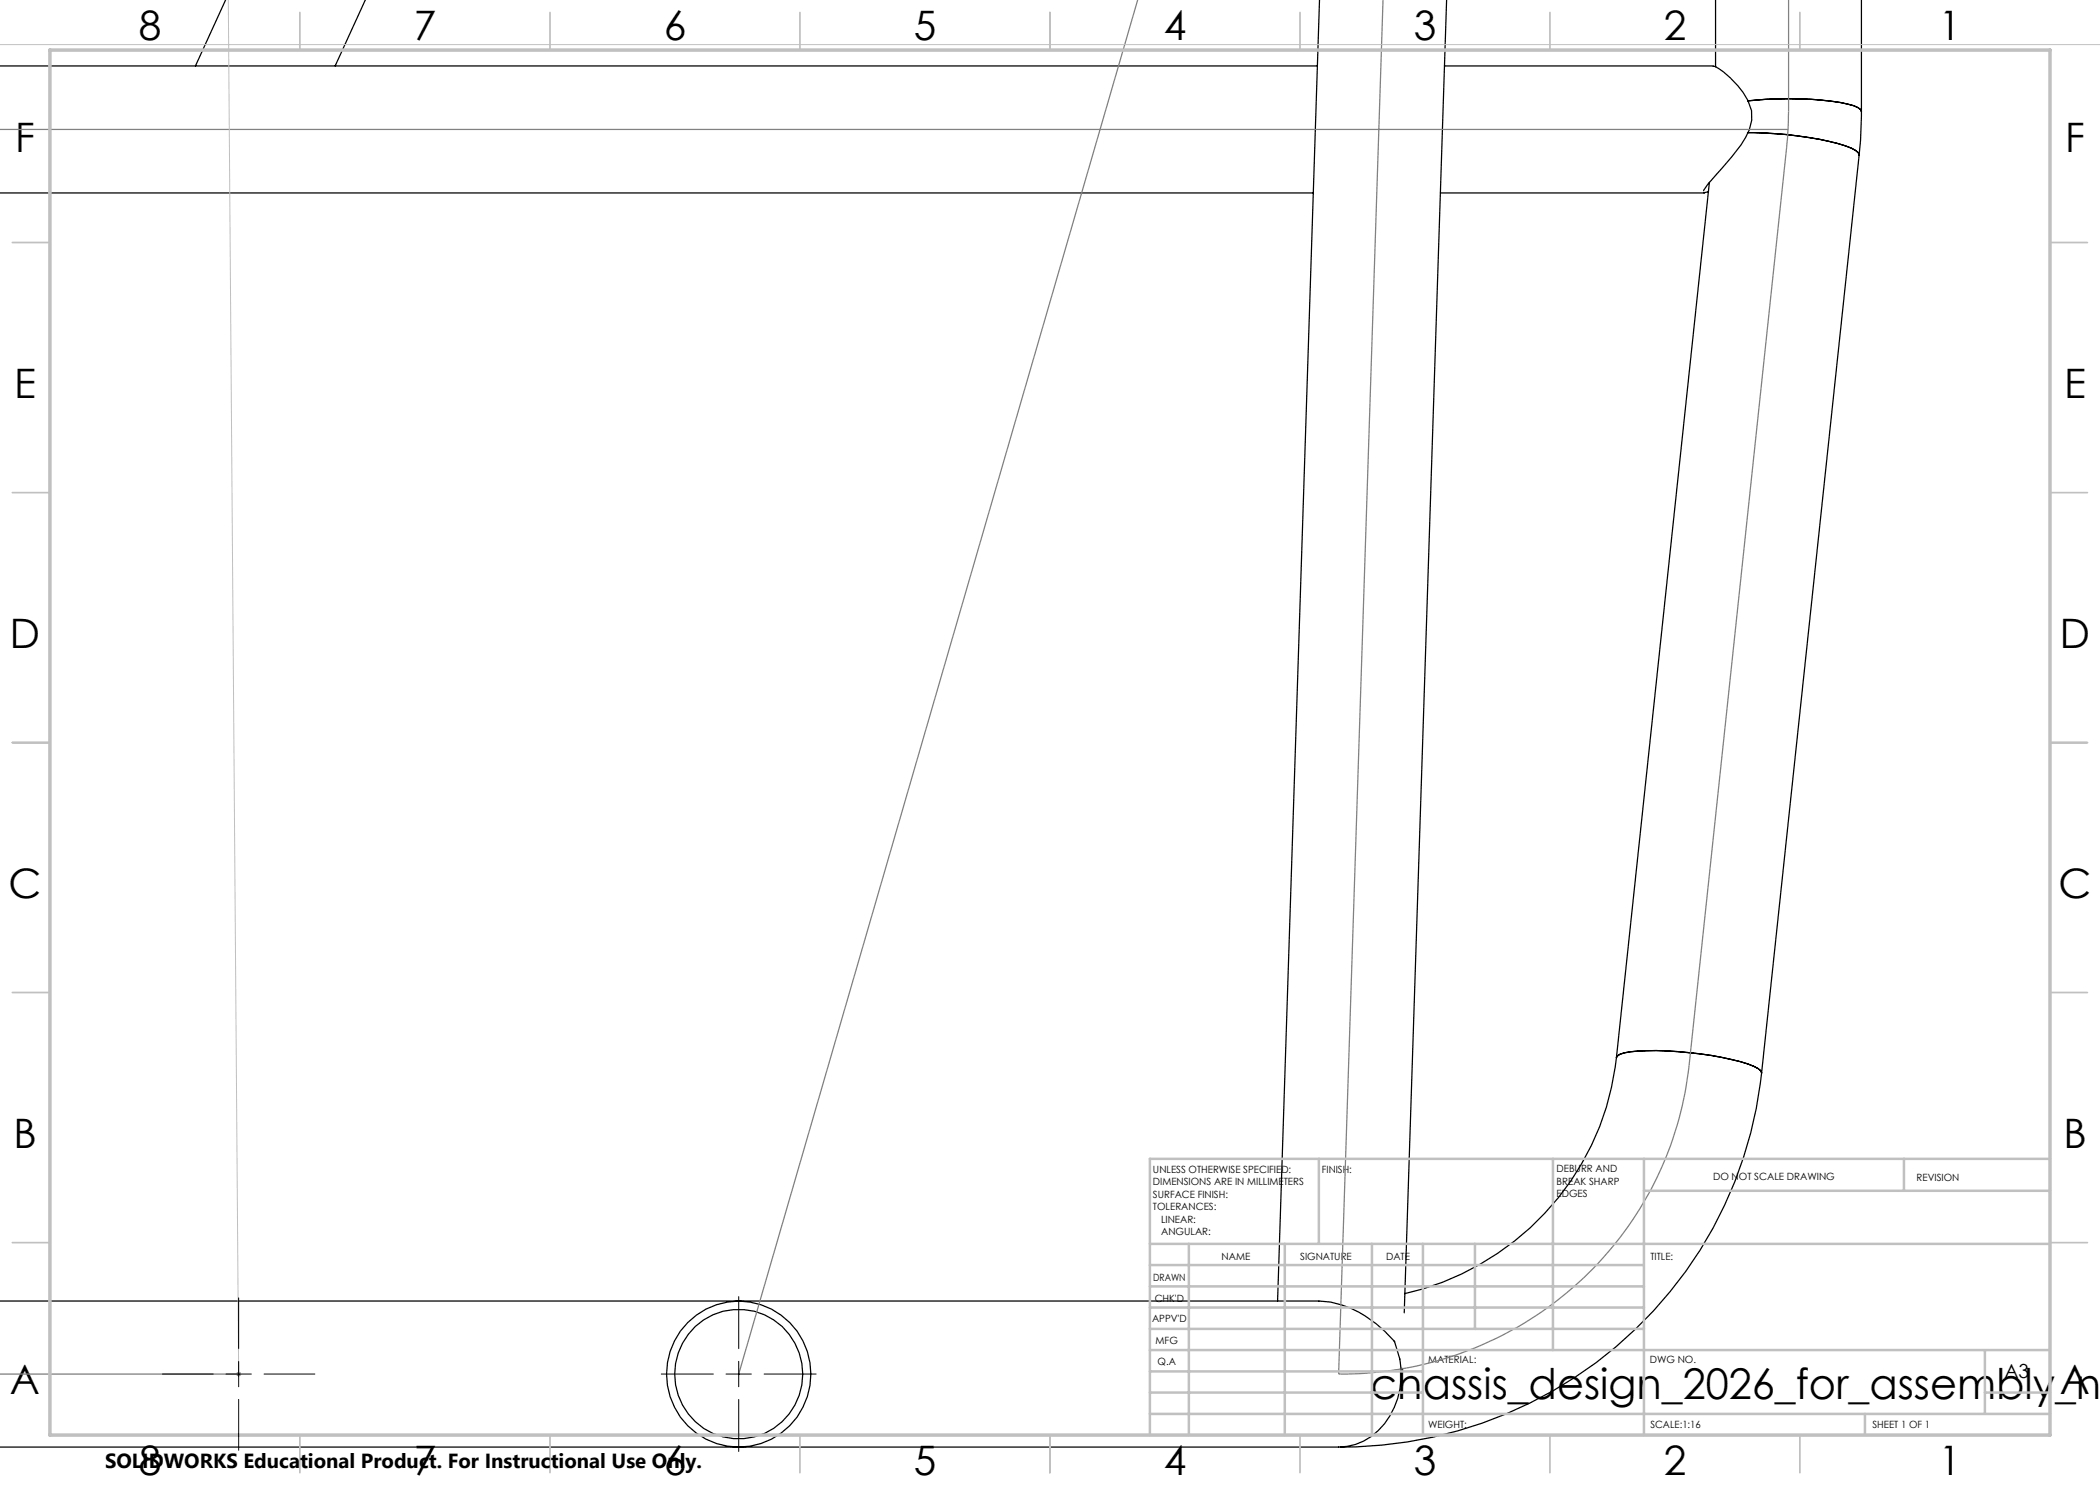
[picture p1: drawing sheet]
<svg xmlns="http://www.w3.org/2000/svg" width="420mm" height="297mm" viewBox="0 0 420 297" stroke-linecap="round" stroke-linejoin="round" font-family="sans-serif">
<g fill="none" stroke="#000" stroke-width=".25">
<path d="M45.1 -.1l-6 13.3M73.1 0l-6.1 13.2M263.9 -.1l-8.4 260.3M289.3 -.1l-8.5 262.7M343.1 -.1v13.5M372.3 -.1v22.4M-.1 13.2h263.6M288.9 13.2h53.8M342.7 13.3a7.5 7.5 0 0 1 3.3 2.3 13.9 13.9 0 0 1 4.3 6.5 9.5 9.5 0 0 1-2.1 6.9l-1.8 2.4-4.8 5.5-.9 1.3M-.1 38.6h262.7M288.1 38.6h52.8M341.7 38.3l-1 .2"/>
<path d="M341.9 36.5l-18.6 175M349.5 26.5a71.3 71.3 0 0 1 19.6 2.7l2 .9 .6 .4 .1 .5M349.5 20.2a69.5 69.5 0 0 1 20 .6l2.1 .7 .5 .4 .2 .4M349.6 26.5a71.3 71.3 0 0 1 19.5 2.7l2 .9 .6 .4 .1 .5M349.6 20.2a69.2 69.2 0 0 1 19.9 .6l2.1 .7 .5 .4 .2 .4M371.8 31l-19.5 183.6M372.3 22.3l-.2 5.7-.3 3M323.3 211.5a54.6 54.6 0 0 1-42.3 47.2M323.3 211.5l.2-.3a7.3 7.3 0 0 1 4.1-1 70 70 0 0 1 22 2.6l2 .9 .5 .4 .2 .5M352.3 214.6a84.2 84.2 0 0 1-84.1 74.8M-.1 260.2h263.9M137.5 264.5a14.5 14.5 0 0 1 18.8-1.4 14.5 14.5 0 0 1 4.3 18.3 14.4 14.4 0 0 1-17.4 7.3 14.4 14.4 0 0 1-9.7-16.1 14.6 14.6 0 0 1 4-8.1z"/>
<path d="M139.1 265.3a12.9 12.9 0 0 1 18.2 .8 12.9 12.9 0 0 1-.9 18.2 12.9 12.9 0 0 1-18.2-.8 12.9 12.9 0 0 1 .9-18.2zM263.8 260.2a19.7 19.7 0 0 1 13.2 6.1l1.9 2M278.8 268.2a15.9 15.9 0 0 1-4.6 19.1 11.1 11.1 0 0 1-6.5 2.1h-267.8M268.2 289.4h.1"/>
</g>
<path d="M47.2 274.8h1M47.4 274.5l.7 .7M47.7 274.3v1M48.1 274.5l-.7 .7" fill="none" stroke="#808080" stroke-width=".2"/>
<path d="M227.5 -.1l-79.8 274.9M276.6 -.1l-8.9 274.9a69.6 69.6 0 0 0 70.1-61.7l19.7-185.4 .2-5.4v-22.4M-.1 25.9h357.7M-.1 274.8h47.8M47.7 274.8h.1" fill="none" stroke="#808080" stroke-width=".25"/>
<path d="M45.7 0l2 274.8M0 8.9h420" fill="none" stroke="#c0c0c0" stroke-width=".2"/>
<g fill="none" stroke="#c0c0c0" stroke-width=".35">
<path d="M60 2.5v7.5M110 2.5v7.5M160 2.5v7.5M210 2.5v7.5M260 2.5v7.5M310 2.5v7.5M360 2.5v7.5M2.5 48.5h7.5M410 48.5h7.5M2.5 98.5h7.5M410 98.5h7.5M2.5 148.5h7.5"/>
<path d="M410 148.5h7.5M2.5 198.5h7.5M410 198.5h7.5M2.5 248.5h7.5M410 248.5h7.5M60 287v7.5M110 287v7.5M160 287v7.5M210 287v7.5M260 287v7.5M310 287v7.5M360 287v7.5"/>
</g>
<g fill="none" stroke="#c0c0c0" stroke-width=".5">
<path d="M263.8 231.8v17M310.6 231.8v38.2M328.8 231.8v55.2M328.8 238.2h81.2M380.8 231.8v6.4M410 231.8h-180v55.2M230 248.8h180M230 257.3h98.8M230 253h98.8M237.8 248.8v38.2M257 248.8v38.2M274.4 248.8v38.2"/>
<path d="M284.6 248.8v38.2M295 248.8v17M230 265.8h98.8M230 261.5h98.8M230 278.5h54.6M230 274.3h54.6M230 270h180M397 278.5h13M397 270v12.8M230 282.8h180M373 282.8v4.2"/>
</g>
<path d="M10 10h400v277h-400z" fill="none" stroke="#c0c0c0" stroke-width=".7"/>
<path d="M47.7 259.6v10.1M147.7 259.3v10.4M32.5 274.8h10.2M45.2 274.8h5.1M47.7 272.3v5.1M47.7 279.9v10.2M52.8 274.8h10.2M132.3 274.8h10.4M145.2 274.8h5.1M147.7 272.3v5.1M147.7 279.9v10.4M152.8 274.8h10.4" fill="none" stroke="#000" stroke-width=".2"/>
<text font-size="8.5" x="274.1" y="279.7">chassis_design_2026_for_assembly_ne</text>
<g font-size="8.1">
<text x="27.7" y="8">8</text>
<text x="82.7" y="8">7</text>
<text x="132.7" y="8">6</text>
<text x="182.7" y="8">5</text>
<text x="232.7" y="8">4</text>
<text x="282.7" y="8">3</text>
<text x="332.7" y="8">2</text>
<text x="387.7" y="8">1</text>
<text x="3" y="30.4">F</text>
<text x="413" y="30.4">F</text>
<text x="2.8" y="79.6">E</text>
<text x="412.8" y="79.6">E</text>
<text x="2" y="129.6">D</text>
<text x="412" y="129.6">D</text>
<text x="1.7" y="179.6">C</text>
<text x="411.7" y="179.6">C</text>
<text x="2.7" y="229.6">B</text>
<text x="412.7" y="229.6">B</text>
<text x="2" y="278.9">A</text>
<text x="412" y="278.9">A</text>
<text x="27.7" y="295">8</text>
<text x="82.7" y="295">7</text>
<text x="132.7" y="295">6</text>
<text x="182.7" y="295">5</text>
<text x="232.7" y="295">4</text>
<text x="282.7" y="295">3</text>
<text x="332.7" y="295">2</text>
<text x="387.7" y="295">1</text>
</g>
<text font-size="4.1" x="21" y="293.7">SOLIDWORKS Educational Product. For Instructional Use Only.</text>
<text font-size="3.9" x="400.9" y="275.5">A3</text>
<g font-size="2">
<text x="230.6" y="234.6">UNLESS OTHERWISE SPECIFIED:</text>
<text x="230.6" y="237.1">DIMENSIONS ARE IN MILLIMETERS</text>
<text x="230.6" y="239.6">SURFACE FINISH:</text>
<text x="264.4" y="234.6">FINISH:</text>
<text x="311.3" y="234.5">DEBURR AND</text>
<text x="311.3" y="237">BREAK SHARP</text>
<text x="311.3" y="239.5">EDGES</text>
<text x="342.6" y="236">DO NOT SCALE DRAWING</text>
<text x="383.3" y="236.2">REVISION</text>
<text x="230.6" y="242.1">TOLERANCES:</text>
<text x="232.2" y="244.6">LINEAR:</text>
<text x="232.2" y="247.1">ANGULAR:</text>
<text x="244.3" y="252">NAME</text>
<text x="260" y="251.9">SIGNATURE</text>
<text x="277.2" y="251.9">DATE</text>
<text x="330.1" y="251.9">TITLE:</text>
<text x="230.6" y="256.1">DRAWN</text>
<text x="230.9" y="260.3">CHK'D</text>
<text x="230.4" y="264.4">APPV'D</text>
<text x="231.1" y="268.8">MFG</text>
<text x="231.5" y="273">Q.A</text>
<text x="285.6" y="272.5">MATERIAL:</text>
<text x="330" y="272.5">DWG NO.</text>
<text x="285.6" y="285.5">WEIGHT:</text>
<text x="330.1" y="285.6">SCALE:1:16</text>
<text x="374.5" y="285.6">SHEET 1 OF 1</text>
</g>
</svg>
